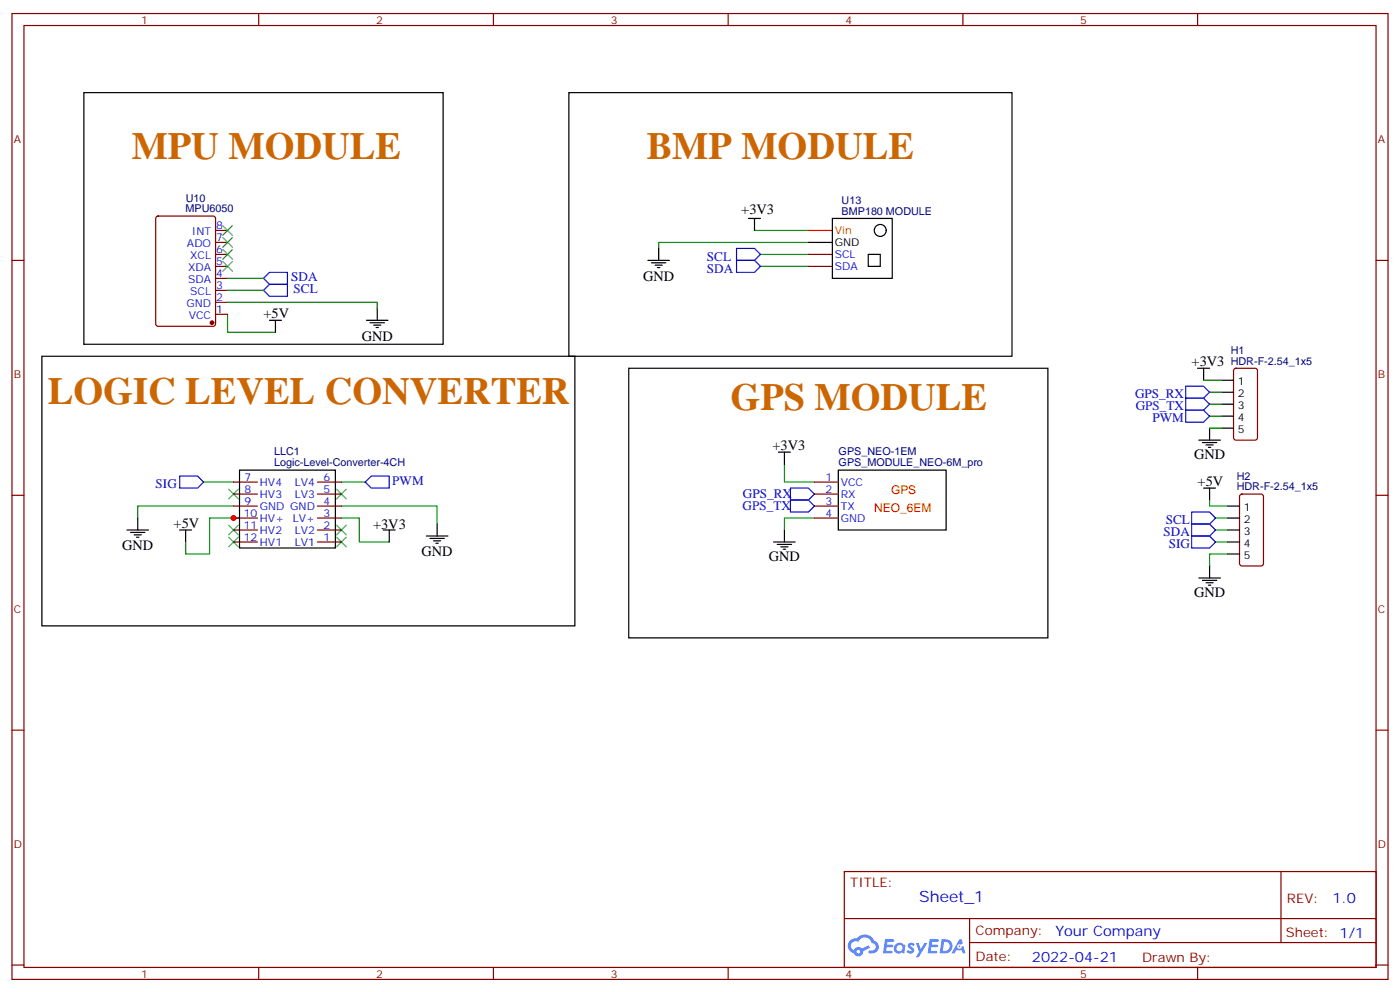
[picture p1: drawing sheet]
<svg xmlns="http://www.w3.org/2000/svg" width="412mm" height="292mm" viewBox="0 0 412 292" stroke-linecap="round" stroke-linejoin="round" font-family="sans-serif">
<g fill="none" stroke="#870000" stroke-width=".35">
<path d="M3.5 4h405.4v284.3h-405.4zM7.1 7.5h398.2v277.3h-398.2zM76.2 4v3.5M145.3 4v3.5M214.5 4v3.5M283.6 4v3.5M352.8 4v3.5M3.5 76.7h3.6M405.3 76.7h3.6M3.5 145.8h3.6M405.3 145.8h3.6M3.5 214.9h3.6"/>
<path d="M405.3 214.9h3.6M248.7 256.6h156.6v28.2h-156.6zM377.3 256.6v20.9M248.7 270.4h156.5M285.6 277.5h119.6M285.6 270.4v14.1M3.5 284.1h3.6M76.2 284.8v3.5M145.3 284.8v3.5M214.5 284.8v3.5M283.6 284.8v3.5M352.8 284.8v3.5"/>
<path d="M405.3 284.1h3.6"/>
</g>
<g fill="#5487ff">
<path d="M267.7 277.8a1.22 1.22 0 0 1 1.7 .2l-.4 .6a.47 .47 0 0 0-.3-.4 .47 .47 0 0 0-.5 .2l.1 .2a1.14 1.14 0 0 1 .8 1.8 1.14 1.14 0 0 1-1.9 0l-.2-.2 .5-.6 .7 .4a.29 .29 0 0 0 .3-.2 .29 .29 0 0 0-.2-.3 1.04 1.04 0 0 1-.6-1.7z"/>
<path d="M260.7 276.5h2.4l.3 .2-.2 .5h-1.8l-.1 .9h1.5l.3 .4-.3 .3h-1.6l-.2 1.1 1.7 .1 .2 .3-.2 .3-2.6 .1z"/>
<path d="M273.8 276.5h2.4l.3 .2-.1 .5h-1.8l-.2 .9h1.6l.3 .4-.4 .3h-1.6l-.1 1.1 1.7 .1 .2 .3-.2 .3-2.6 .1z"/>
<path d="M282.6 276.5h.7l.3 1.3-.6 .3a.69 .69 0 0 0-1 .3 .69 .69 0 0 0 .4 .9 .69 .69 0 0 0 .9-.6l.5-.3 .6 2.2h-.8l-.2-.8h-1.8l-.5 .8h-.8z"/>
<path d="M269.8 277.6h.8l.6 1.8 1.1-1.8h.9l-2.6 4.2h-.8l.9-1.6z"/>
<path d="M277.4 276.5l-.6 4.2h1.3a2.11 2.11 0 0 0 2.5-2.2 2.11 2.11 0 0 0-2.5-2zM278.1 277.2a1.39 1.39 0 0 1 1.7 1.5 1.39 1.39 0 0 1-1.8 1.2h-.3z"/>
<path d="M263.7 278.1a1.54 1.54 0 0 0-.1 2.2 1.54 1.54 0 0 0 2.2 .1l.6 .3 .3-2.3-.2-.3h-.4a1.49 1.49 0 0 0-2.4 0zM264 279.1a.94 .94 0 0 1 1.8 0 .94 .94 0 0 1-1.8 0z"/>
<path d="M250.4 276.9a2.18 2.18 0 0 0 1.1 3.7 1.44 1.44 0 0 0 1.6 .9 1.44 1.44 0 0 0 1.2-1.5l2-1-.5-.7-1.9 1a1.47 1.47 0 0 0-2.4 .4 1.39 1.39 0 0 1-.7-1.9 1.39 1.39 0 0 1 2-.5 2.12 2.12 0 0 1 2.2-1.3 2.12 2.12 0 0 1 1.9 1.7 1.14 1.14 0 0 1 1.1 1.4 1.14 1.14 0 0 1-1.7 .7 .43 .43 0 0 0-.5 .4 .43 .43 0 0 0 .4 .5 1.98 1.98 0 0 0 2.5-1.3 1.98 1.98 0 0 0-1.2-2.5 3.1 3.1 0 0 0-5.3-.7l-.9 .1zM252.3 280.2a.55 .55 0 0 1 1.1 0 .55 .55 0 0 1-1.1 0z"/>
<circle cx="282.6" cy="278.6" r=".26"/>
</g>
<g fill="none" stroke="#000" stroke-width=".35">
<path d="M24.7 27.3h105.8v74.1h-105.8zM167.6 27.3h130.5v77.6h-130.5zM190.9 76.7h6.3M191.9 77.4h4.2M193 78.1h2.1M193.7 78.8h.7M194 73.1v3.6M220.5 64.3h3.5M222.2 64.3v3.5M238.1 71.4h7.1M245.2 64.3h17.6v17.7h-17.6zM255.8 74.9h3.5v3.5h-3.5z"/>
<path d="M79.4 94.3h3.5M81.1 94.3v3.5M107.9 94.3h6.4M109 95h4.2M110.1 95.7h2.1M110.8 96.4h.7M111.1 90.8v3.5M12.3 104.9h157v79.4h-157zM185.2 108.4h123.5v79.4h-123.5zM352.8 108.4h3.5M354.5 108.4v3.5M359.8 111.9h3.6"/>
<path d="M359.8 115.5h3.6M359.8 119h3.6M70.6 138.4h28.2v22.9h-28.2zM229.3 133.1h3.5M231.1 133.1v3.5M246.9 138.4h31.8v17.6h-31.8zM353.1 129.6h6.4M354.2 130.3h4.2M355.2 131h2.2M356 131.7h.7M356.3 126v3.6M359.8 122.5h3.6"/>
<path d="M359.8 126h3.6M37.4 156h6.3M38.5 156.7h4.2M39.5 157.4h2.1M40.2 158.2h.7M40.6 152.5v3.5M52.9 156h3.5M54.7 156v3.6M112.9 156h3.5M114.7 156v3.6M125.6 157.8h6.3M126.6 158.5h4.3"/>
<path d="M127.7 159.2h2.1M128.4 159.9h.7M128.8 154.3v3.5M227.9 159.6h6.3M231.1 156v3.6M354.5 143.7h3.6M356.3 143.7v3.5M361.6 156h3.5M361.6 159.6h3.5M361.6 149h3.5M361.6 152.5h3.5M229 160.3h4.2"/>
<path d="M230 161h2.1M230.7 161.7h.7M353.1 170.1h6.4M354.2 170.9h4.2M355.2 171.6h2.2M356 172.3h.7M356.3 166.6v3.5M361.6 163.1h3.5"/>
<circle cx="259.3" cy="67.8" r="1.76"/>
</g>
<g fill="none" stroke="#008700" stroke-width=".35">
<path d="M222.2 67.8h15.9M224 74.9h14.1M224 78.4h14.1M238.1 71.4h-44.1v1.7M67 92.5v5.3h14.1M67 89h44.1v1.8M67 85.5h10.6M67 82h10.6M354.5 111.9h5.3M356.3 115.5h3.5M356.3 119h3.5M231.1 136.6v5.3h8.8"/>
<path d="M356.3 122.5h3.5M356.3 126h3.5M60 141.9h8.8M68.8 149h-28.2v3.5M70.6 152.5h-8.9v10.6h-7v-3.5M100.5 152.5h5.3v7.1h8.9M100.5 149h28.3v5.3M100.5 141.9h7.1M239.9 152.5h-8.8v3.5M356.3 147.2v1.8h5.3M358.1 156h3.5M358.1 152.5h3.5"/>
<path d="M358.1 159.6h3.5M361.6 163.1h-5.3v3.5"/>
</g>
<g fill="none" stroke="#00f" stroke-width=".35">
<path d="M217 76.7h5.2l1.8 1.7-1.8 1.8h-5.2zM217 73.1h5.2l1.8 1.8-1.8 1.8h-5.2zM77.6 82l1.8-1.8h5.3v3.5h-5.3zM77.6 85.5l1.8-1.8h5.3v3.5h-5.3zM349.2 113.7h5.3l1.8 1.8-1.8 1.7h-5.3zM349.2 117.2h5.3l1.8 1.8-1.8 1.8h-5.3zM349.2 120.8h5.3l1.8 1.7-1.8 1.8h-5.3zM52.9 140.2h5.3l1.8 1.7-1.8 1.8h-5.3zM107.6 141.9l1.8-1.7h5.3v3.5h-5.3zM232.8 147.2h5.3l1.8 1.8-1.8 1.7h-5.3zM232.8 143.7h5.3l1.8 1.8-1.8 1.7h-5.3zM351 154.3h5.3l1.8 1.7-1.8 1.8h-5.3z"/>
<path d="M351 150.7h5.3l1.8 1.8-1.8 1.8h-5.3zM351 157.8h5.3l1.8 1.8-1.8 1.7h-5.3z"/>
</g>
<g fill="none" stroke="#870000" stroke-width=".35">
<path d="M46.1 63.8l.5-.2h16.2l.6 .4 .1 31.4-.5 .6-16.4 .1-.7-.5v-31.3zM63.5 67.8h3.5M63.5 71.4h3.5M63.5 74.9h3.5M63.5 78.4h3.5M238.1 74.9h7.1M238.1 78.4h7.1M63.5 82h3.5M63.5 85.5h3.5M63.5 89h3.5M63.5 92.5h3.5M363.6 108.6l.5-.2h5.6l.7 .4v20.1l-.4 .6-5.9 .1-.7-.5v-20z"/>
<path d="M68.8 159.6h7M68.8 156h7M68.8 152.5h7M68.8 149h7M68.8 145.5h7M68.8 141.9h7M93.5 159.6h7M93.5 156h7M93.5 152.5h7M93.5 149h7M93.5 145.5h7M93.5 141.9h7"/>
<path d="M239.9 152.5h7M239.9 149h7M239.9 145.5h7M239.9 141.9h7M365.4 145.7l.4-.2h5.7l.6 .4 .1 20-.5 .7h-5.9l-.6-.4-.1-20z"/>
</g>
<circle cx="62.4" cy="95" r=".53" fill="#870000" stroke="#870000" stroke-width=".35"/>
<g fill="none" stroke="#3c3" stroke-width=".35">
<path d="M65.6 77l2.8 2.8M65.6 73.5l2.8 2.8M65.6 70l2.8 2.8M65.6 66.4l2.8 2.9M68.4 77l-2.8 2.8M68.4 73.5l-2.8 2.8M68.4 70l-2.8 2.8M68.4 66.4l-2.8 2.9M67.4 154.6l2.8 2.8M67.4 158.2l2.8 2.8M67.4 144l2.8 2.9M70.2 154.6l-2.8 2.8"/>
<path d="M70.2 158.2l-2.8 2.8M70.2 144l-2.8 2.9M99.1 158.2l2.9 2.8M99.1 154.6l2.9 2.8M99.1 144l2.9 2.9M102 158.2l-2.9 2.8M102 154.6l-2.9 2.8M102 144l-2.9 2.9"/>
</g>
<path d="M238.1 67.8h7.1" fill="none" stroke="#f00" stroke-width=".35"/>
<circle cx="68.8" cy="152.5" r=".88" fill="#c00"/>
<g font-size="11.3" fill="#c60">
<text x="38.8" y="46.7">MPU MODULE</text>
<text x="190.5" y="46.7">BMP MODULE</text>
<text x="14.1" y="119">LOGIC LEVEL CONVERTER</text>
<text x="215.2" y="120.8">GPS MODULE</text>
</g>
<text font-size="4.6" fill="#00f" x="270.8" y="265.6">Sheet_1</text>
<g font-size="4.2">
<text x="218.4" y="63.1">+3V3</text>
<text x="189.4" y="82.7">GND</text>
<text x="77.6" y="93.6">+5V</text>
<text x="106.5" y="100.3">GND</text>
<text x="351" y="107.7">+3V3</text>
<text x="227.5" y="132.4">+3V3</text>
<text x="351.7" y="135.2">GND</text>
<text x="352.8" y="143">+5V</text>
<text x="51.2" y="155.3">+5V</text>
<text x="109.9" y="155.7">+3V3</text>
<text x="36" y="162">GND</text>
<text x="124.2" y="163.8">GND</text>
<text x="226.5" y="165.2">GND</text>
<text x="351.7" y="175.8">GND</text>
</g>
<g font-size="4.2" fill="#00f">
<text x="392.5" y="265.8">1.0</text>
<text x="310.9" y="275.4">Your Company</text>
<text x="304" y="283.2">2022-04-21</text>
</g>
<g font-size="3.9" fill="#00f">
<text x="208.2" y="76.8">SCL</text>
<text x="85.8" y="82.6">SDA</text>
<text x="208.2" y="80.3">SDA</text>
<text x="86.5" y="86.1">SCL</text>
<text x="334.4" y="117.2">GPS_RX</text>
<text x="334.6" y="120.8">GPS_TX</text>
<text x="339.5" y="124.3">PWM</text>
<text x="45.9" y="143.6">SIG</text>
<text x="115.6" y="142.7">PWM</text>
<text x="218.8" y="146.7">GPS_RX</text>
<text x="218.8" y="150.2">GPS_TX</text>
<text x="343.4" y="154.3">SCL</text>
<text x="342.8" y="157.8">SDA</text>
<text x="344.3" y="161.3">SIG</text>
</g>
<g font-size="3.9" fill="#800">
<text x="250.5" y="261.2">TITLE:</text>
<text x="379.1" y="265.8">REV:</text>
<text x="287.4" y="275.4">Company:</text>
<text x="378.7" y="276">Sheet: 1/1</text>
<text x="287.4" y="283">Date:</text>
<text x="336.4" y="283.1">Drawn By:</text>
</g>
<g font-size="3.5" fill="#f00">
<text x="262.5" y="145.5">GPS</text>
<text x="257.5" y="150.7">NEO_6EM</text>
</g>
<g font-size="3.2" fill="#800">
<text x="41.6" y="7">1</text>
<text x="110.8" y="7">2</text>
<text x="179.9" y="7">3</text>
<text x="249.1" y="7">4</text>
<text x="318.2" y="7">5</text>
<text x="4.1" y="42.1">A</text>
<text x="405.9" y="42.1">A</text>
<text x="4.1" y="111.2">B</text>
<text x="405.9" y="111.2">B</text>
<text x="4.1" y="180.4">C</text>
<text x="405.9" y="180.4">C</text>
<text x="4.1" y="249.5">D</text>
<text x="405.9" y="249.5">D</text>
<text x="41.6" y="287.8">1</text>
<text x="110.8" y="287.8">2</text>
<text x="179.9" y="287.8">3</text>
<text x="249.1" y="287.8">4</text>
<text x="318.2" y="287.8">5</text>
</g>
<g font-size="3.2" fill="#000080">
<text x="54.7" y="59.3">U10</text>
<text x="54.7" y="62.5">MPU6050</text>
<text x="247.9" y="63.3">BMP180 MODULE</text>
<text x="247.9" y="60">U13</text>
<text x="362.5" y="107.4">HDR-F-2.54_1x5</text>
<text x="362.5" y="104.2">H1</text>
<text x="80.7" y="137.2">Logic-Level-Converter-4CH</text>
<text x="80.7" y="134">LLC1</text>
<text x="247" y="137.2">GPS_MODULE_NEO-6M_pro</text>
<text x="247" y="134">GPS_NEO-1EM</text>
<text x="364.3" y="141.2">H2</text>
<text x="364.3" y="144.4">HDR-F-2.54_1x5</text>
</g>
<g font-size="3.2" fill="#00f">
<text x="56.5" y="69.3">INT</text>
<text x="63.7" y="67.5">8</text>
<text x="63.7" y="71">7</text>
<text x="55.1" y="72.8">ADO</text>
<text x="56" y="76.3">XCL</text>
<text x="63.7" y="74.5">6</text>
<text x="245.9" y="76">SCL</text>
<text x="55.4" y="79.8">XDA</text>
<text x="55.4" y="83.4">SDA</text>
<text x="63.7" y="78.1">5</text>
<text x="63.7" y="81.6">4</text>
<text x="245.9" y="79.5">SDA</text>
<text x="56" y="86.9">SCL</text>
<text x="63.7" y="85.1">3</text>
<text x="63.7" y="88.7">2</text>
<text x="54.9" y="90.4">GND</text>
<text x="55.6" y="93.9">VCC</text>
<text x="63.7" y="92.2">1</text>
<text x="72.1" y="141.6">7</text>
<text x="76.6" y="143">HV4</text>
<text x="86.8" y="143">LV4</text>
<text x="95.2" y="141.6">6</text>
<text x="243.2" y="141.6">1</text>
<text x="247.6" y="143">VCC</text>
<text x="72.1" y="145.1">8</text>
<text x="72.1" y="148.6">9</text>
<text x="76.6" y="146.5">HV3</text>
<text x="86.8" y="146.5">LV3</text>
<text x="95.2" y="148.6">4</text>
<text x="95.2" y="145.1">5</text>
<text x="243.2" y="148.6">3</text>
<text x="243.2" y="145.1">2</text>
<text x="247.6" y="146.5">RX</text>
<text x="71.8" y="152.2">10</text>
<text x="71.8" y="155.7">11</text>
<text x="76.6" y="150">GND GND</text>
<text x="76.6" y="153.6">HV+</text>
<text x="86.3" y="153.6">LV+</text>
<text x="95.2" y="155.7">2</text>
<text x="95.2" y="152.2">3</text>
<text x="243.2" y="152.2">4</text>
<text x="247.6" y="153.6">GND</text>
<text x="247.6" y="150">TX</text>
<text x="71.8" y="159.2">12</text>
<text x="76.6" y="157.1">HV2</text>
<text x="76.6" y="160.6">HV1</text>
<text x="86.8" y="160.6">LV1</text>
<text x="86.8" y="157.1">LV2</text>
<text x="95.2" y="159.2">1</text>
</g>
<text font-size="3.2" fill="#f00" x="245.9" y="68.9">Vin</text>
<g font-size="3.2">
<text x="245.9" y="72.4">GND</text>
<text x="364.7" y="113.3">1</text>
<text x="364.7" y="116.9">2</text>
<text x="364.7" y="120.4">3</text>
<text x="364.7" y="123.9">4</text>
<text x="364.7" y="127.5">5</text>
<text x="366.4" y="150.4">1</text>
<text x="366.4" y="153.9">2</text>
<text x="366.4" y="157.4">3</text>
<text x="366.4" y="161">4</text>
<text x="366.4" y="164.5">5</text>
</g>
</svg>
